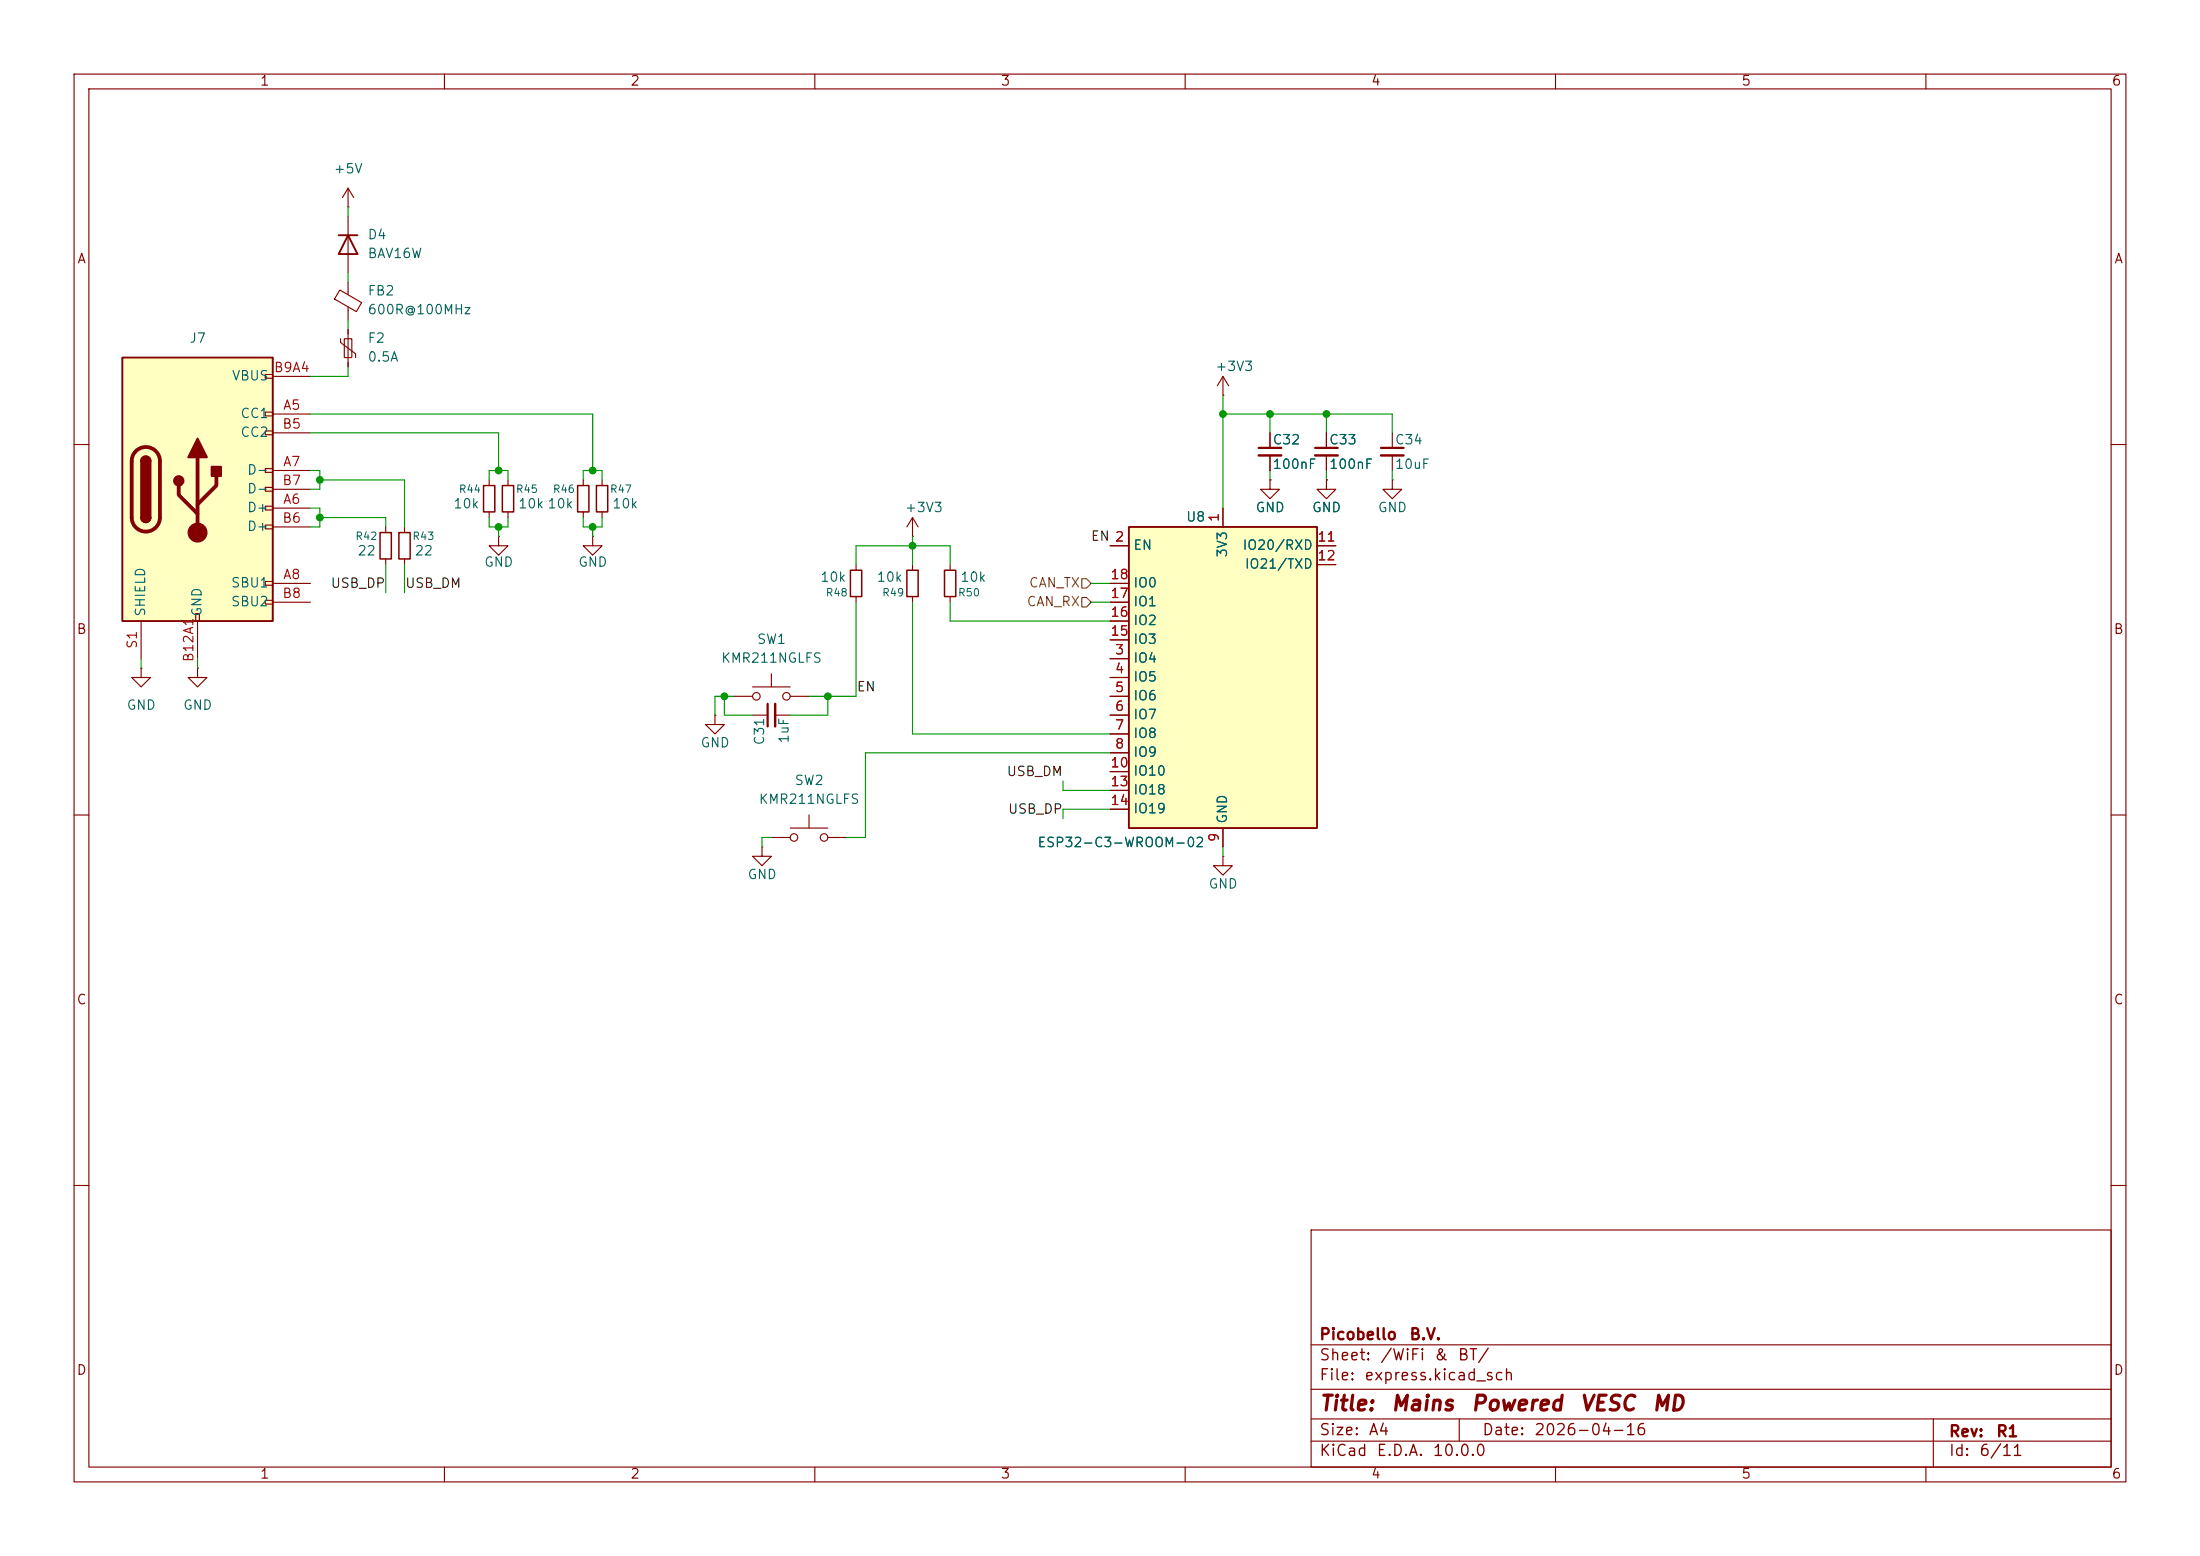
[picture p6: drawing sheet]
<svg xmlns="http://www.w3.org/2000/svg" width="297mm" height="210mm" viewBox="0 0 297 210" stroke-linecap="round" stroke-linejoin="round" font-family="sans-serif">
<g fill="none" stroke="#840000" stroke-width=".15">
<path d="M10 10h277v190h-277zM12 12h273v186h-273zM60 10v2M110 10v2M160 10v2M210 10v2M260 10v2M10 60h2M68.6 64.8v.7M68.6 69.1v.8M285 60h2M10 110h2"/>
<path d="M285 110h2M10 160h2M177 166h108v32h-108zM285 160h2M60 198v2M110 198v2M160 198v2M177 194.5h108M177 191.5h108M177 187.5h108M177 181.5h108M197 191.5v3"/>
<path d="M210 198v2M260 198v2M261 191.5v6.5"/>
</g>
<path d="M67.8 65.5h1.5v3.6h-1.5z" fill="none" stroke="#840000" stroke-width=".2"/>
<path d="M16.5 48.3h20.3v35.5h-20.3z" fill="#ffffc2"/>
<g fill="none" stroke="#840000" stroke-width=".15">
<path d="M47 27.9h.1M47 25.4l-.8 1.3M47 25.4l.8 1.3M47 25.4v2.5M47 29.2v7.6M35.8 50.5h1v.6h-1zM35.8 55.6h1v.5h-1zM35.8 58.2h1v.5h-1zM36.8 55.9h5.1M36.8 58.4h5.1M36.8 50.8h5.1M165.1 53.3h.1"/>
<path d="M165.1 50.8l-.8 1.3M165.1 50.8l.8 1.3M165.1 50.8v2.5M179.1 58.4v2.1M35.8 63.2h1v.6h-1zM35.8 65.8h1v.5h-1zM35.8 68.3h1v.5h-1zM35.8 70.9h1v.5h-1zM35.8 78.5h1v.5h-1zM36.8 68.6h5.1M36.8 63.5h5.1M36.8 78.7h5.1"/>
<path d="M36.8 71.1h5.1M36.8 66h5.1M52.1 71.1v.8M52.1 75.4v.8M54.6 71.1v.8M54.6 75.4v.8M66 64.8v.7M66 69.1v.8M67.3 72.4v1.3h1.3l-1.3 1.2-1.3-1.2h1.3M67.3 72.4h.1M78.7 64.8v.7M78.7 69.1v.8"/>
<path d="M80 72.4v1.3h1.3l-1.3 1.2-1.3-1.2h1.3M80 72.4h.1M81.3 64.8v.7M81.3 69.1v.8M115.6 76.2v.8M123.2 72.4h.1M123.2 69.9l-.8 1.2M123.2 69.9l.8 1.2M123.2 69.9v2.5M123.2 76.2v.8M128.3 76.2v.8M171.4 64.8v1.2h1.3l-1.3 1.3-1.2-1.3h1.2"/>
<path d="M171.4 64.8h.1M179.1 61.5v2M188 64.8v1.2h1.2l-1.2 1.3-1.3-1.3h1.3M188 64.8h.1M19 83.8v5.1M26.4 82.8h.5v1h-.5zM26.7 83.8v5.1M35.8 81h1v.5h-1zM36.8 81.3h5.1M96.5 96.5v1.3h1.3l-1.3 1.3-1.3-1.3h1.3M96.5 96.5h.1M99.1 94h2.5"/>
<path d="M101.6 96.5h2M101.6 92.7h5.1M104.1 90.9v1.8M104.6 96.5h2.1M106.7 94h2.5M115.6 80.5v.8M123.2 80.5v.8M128.3 80.5v.8M102.9 114.3v1.3h1.2l-1.2 1.2-1.3-1.2h1.3M102.9 114.3h.1M104.1 113h2.6M106.7 111.8h5.1"/>
<path d="M109.2 110v1.8M111.8 113h2.5M165.1 115.6v1.2h1.3l-1.3 1.3-1.3-1.3h1.3M165.1 115.6h.1"/>
<circle cx="102.1" cy="94" r=".51"/>
<circle cx="106.2" cy="94" r=".51"/>
<circle cx="107.2" cy="113" r=".51"/>
<circle cx="111.3" cy="113" r=".51"/>
</g>
<path d="M45.7 31.8h2.6M47 31.8l1.3 2.5h-2.6zM16.5 48.3h20.3v35.5h-20.3zM19 62.2a.64 .64 0 0 1 .7-.6 .64 .64 0 0 1 .6 .6M19 69.9a.64 .64 0 0 0 .7 .6 .64 .64 0 0 0 .6-.6" fill="none" stroke="#840000" stroke-width=".25"/>
<path d="M18.3 60.9a1.9 1.9 0 0 1 2.1-.4 1.9 1.9 0 0 1 1.2 1.7v7.7a1.91 1.91 0 0 1-1.9 1.8 1.91 1.91 0 0 1-1.9-1.8v-7.7a1.9 1.9 0 0 1 .5-1.3zM24.1 65.5v1.3l2.6 2.5M26.7 61.7v10.2M29.2 64.3v1.2l-2.5 2.6" fill="none" stroke="#840000" stroke-width=".51"/>
<g fill="#840000" stroke="#840000" stroke-width=".25">
<path d="M19 62.2h1.3v7.7h-1.3z"/>
<path d="M19.2 61.8a.64 .64 0 0 1 .7-.2 .64 .64 0 0 1 .4 .6h-1.3z"/>
<path d="M19 69.9h1.3a.64 .64 0 0 1-.6 .6 .64 .64 0 0 1-.7-.6z"/>
<path d="M26.7 59.2l1.2 2.5h-2.5z"/>
<path d="M28.6 63h1.2v1.3h-1.2z"/>
<circle cx="24.1" cy="64.9" r=".63"/>
</g>
<circle cx="26.7" cy="71.9" r="1.27" fill="#840000" stroke="#840000" stroke-width=".15"/>
<path d="M51.3 71.9h1.5v3.5h-1.5zM53.8 71.9h1.6v3.5h-1.6zM65.3 65.5h1.5v3.6h-1.5zM78 65.5h1.5v3.6h-1.5zM80.5 65.5h1.5v3.6h-1.5zM114.8 77h1.5v3.5h-1.5zM122.4 77h1.6v3.5h-1.6zM127.5 77h1.5v3.5h-1.5z" fill="none" stroke="#840000" stroke-width=".2"/>
<path d="M177.5 60.5h3.1M103.6 95v3" fill="none" stroke="#840000" stroke-width=".3"/>
<path d="M177.5 61.5h3.1M104.6 95v3" fill="none" stroke="#840000" stroke-width=".33"/>
<path d="M152.4 71.1h25.4v40.7h-25.4z" fill="#ffffc2"/>
<path d="M152.4 71.1h25.4v40.7h-25.4z" fill="none" stroke="#840000" stroke-width=".25"/>
<g fill="none" stroke="#840000" stroke-width=".15">
<path d="M45.9 39.1l2.9 1.7-.7 1.3-2.9-1.7zM47 38.1v1.7M46 45.7v.5l2 1.6v.5M46.5 45.7h1v2.6h-1zM47 41.4v1.8M47 44.5v5M171.4 58.4v2.1M179.1 58.4v2.1M188 58.4v2.1M149.9 73.7h2.5M149.9 78.7h2.5M165.1 68.6v2.5"/>
<path d="M171.4 64.8h.1M171.4 61.5v2M177.8 73.7h2.5M177.8 76.2h2.5M179.1 64.8v1.2h1.2l-1.2 1.3-1.3-1.3h1.3M179.1 64.8h.1M179.1 61.5v2M188 61.5v2M19 90.2v1.2h1.3l-1.3 1.3-1.2-1.3h1.2M19 90.2h.1M26.7 90.2v1.2h1.2l-1.2 1.3-1.3-1.3h1.3M26.7 90.2h.1"/>
<path d="M149.9 88.9h2.5M149.9 91.4h2.5M149.9 94h2.5M149.9 96.5h2.5M149.9 99.1h2.5M149.9 86.4h2.5M149.9 83.8h2.5M149.9 81.3h2.5M149.9 101.6h2.5M149.9 104.1h2.5M149.9 106.7h2.5M149.9 109.2h2.5"/>
<path d="M165.1 111.8v2.5"/>
</g>
<path d="M169.9 60.5h3.1M186.4 60.5h3.1" fill="none" stroke="#840000" stroke-width=".3"/>
<path d="M169.9 61.5h3.1M186.4 61.5h3.1" fill="none" stroke="#840000" stroke-width=".33"/>
<path d="M146 78.1h.7l.6 .6-.6 .7h-.7zM146 80.6h.7l.6 .7-.6 .6h-.7z" fill="none" stroke="#725600" stroke-width=".15"/>
<g fill="none" stroke="#009600" stroke-width=".15">
<path d="M47 27.9v1.3M47 36.8v1.3M41.9 55.9h38.1v7.6M41.9 58.4h25.4v5.1M47 43.2v1.3M47 49.5v1.3h-5.1M165.1 55.9h22.9v2.5M165.1 53.3v15.3M171.4 55.9v2.5M179.1 55.9v2.5M41.9 63.5h1.3v2.5h-1.3M41.9 68.6h1.3v2.5h-1.3"/>
<path d="M43.2 64.8h11.4v6.3M43.2 69.9h8.9v1.2M52.1 76.2v3.8M54.6 76.2v3.8M66 64.8v-1.3h2.6v1.3M66 69.9v1.2h2.6v-1.2M67.3 71.1v1.3M78.7 64.8v-1.3h2.6v1.3M78.7 69.9v1.2h2.6v-1.2M80 71.1v1.3M115.6 76.2v-2.5h12.7v2.5M123.2 72.4v3.8"/>
<path d="M147.3 78.7h2.6M171.4 63.5v1.3M179.1 63.5v1.3M188 63.5v1.3M19 88.9v1.3M26.7 88.9v1.3M97.8 94v2.5h3.8M99.1 94h-2.6v2.5M111.8 94v2.5h-5.1M115.6 81.3v12.7h-6.4M123.2 81.3v17.8h26.7M128.3 81.3v2.5h21.6"/>
<path d="M147.3 81.3h2.6M104.1 113h-1.2v1.3M143.5 105.4v1.3h6.4M149.9 109.2h-6.4v1.3M149.9 101.6h-33.1v11.4h-2.5M165.1 114.3v1.3"/>
</g>
<g fill="#009600" stroke="#009600" stroke-width=".14">
<circle cx="67.3" cy="71.1" r=".46"/>
<circle cx="43.2" cy="64.8" r=".46"/>
<circle cx="43.2" cy="69.9" r=".46"/>
<circle cx="111.8" cy="94" r=".46"/>
<circle cx="97.8" cy="94" r=".46"/>
<circle cx="67.3" cy="63.5" r=".46"/>
<circle cx="80" cy="71.1" r=".46"/>
<circle cx="80" cy="63.5" r=".46"/>
<circle cx="165.1" cy="55.9" r=".46"/>
<circle cx="123.2" cy="73.7" r=".46"/>
<circle cx="171.4" cy="55.9" r=".46"/>
<circle cx="179.1" cy="55.9" r=".46"/>
</g>
<g font-size="2" fill="#840000">
<text x="178" y="190.9">Title:</text>
<text x="187.7" y="190.9">Mains</text>
<text x="198.5" y="190.9">Powered</text>
<text x="213.2" y="190.9">VESC</text>
<text x="222.9" y="190.9">MD</text>
</g>
<g font-size="1.5" fill="#840000">
<text x="178" y="184">Sheet:</text>
<text x="178" y="181.2">Picobello</text>
<text x="186.2" y="184">/WiFi</text>
<text x="190.2" y="181.2">B.V.</text>
<text x="193.5" y="184">&amp;</text>
<text x="196.7" y="184">BT/</text>
<text x="178" y="186.7">File:</text>
<text x="184.1" y="186.7">express.kicad_sch</text>
<text x="178" y="196.9">KiCad</text>
<text x="178" y="194.1">Size:</text>
<text x="184.7" y="194.1">A4</text>
<text x="185.7" y="196.9">E.D.A.</text>
<text x="193.3" y="196.9">10.0.0</text>
<text x="200" y="194.1">Date:</text>
<text x="207" y="194.1">2026-04-16</text>
<text x="263" y="194.3">Rev:</text>
<text x="263" y="196.9">Id:</text>
<text x="267.1" y="196.9">6/11</text>
<text x="269.4" y="194.3">R1</text>
</g>
<g font-size="1.3" fill="#840000">
<text x="35" y="11.9">1</text>
<text x="85" y="11.9">2</text>
<text x="135" y="11.9">3</text>
<text x="185" y="11.9">4</text>
<text x="235" y="11.9">5</text>
<text x="285" y="11.9">6</text>
<text x="10.3" y="35.9">A</text>
<text x="285.3" y="35.9">A</text>
<text x="10.3" y="85.9">B</text>
<text x="285.3" y="85.9">B</text>
<text x="10.3" y="135.9">C</text>
<text x="285.3" y="135.9">C</text>
<text x="10.3" y="185.9">D</text>
<text x="285.3" y="185.9">D</text>
<text x="35" y="199.9">1</text>
<text x="85" y="199.9">2</text>
<text x="135" y="199.9">3</text>
<text x="185" y="199.9">4</text>
<text x="235" y="199.9">5</text>
<text x="285" y="199.9">6</text>
</g>
<g font-size="1.3" fill="#006464">
<text x="45" y="23.7">+5V</text>
<text x="49.5" y="32.6">D4</text>
<text x="49.5" y="35.2">BAV16W</text>
<text x="49.5" y="40.2">FB2</text>
<text x="25.5" y="46.6">J7</text>
<text x="49.5" y="46.6">F2</text>
<text x="49.5" y="42.7">600R@100MHz</text>
<text x="31.2" y="51.7">VBUS</text>
<text x="49.5" y="49.1">0.5A</text>
<text x="164" y="50.4">+3V3</text>
<text x="32.4" y="56.7">CC1</text>
<text x="32.4" y="59.3">CC2</text>
<text x="33.3" y="64.4">D-</text>
<text x="171.7" y="63.6">100nF</text>
<text x="171.7" y="60.3">C32</text>
<text x="179.3" y="63.6">100nF</text>
<text x="179.3" y="60.3">C33</text>
<text x="188.2" y="60.3">C34</text>
<text x="188.2" y="63.6">10uF</text>
<text x="33.3" y="69.4">D+</text>
<text x="33.3" y="72">D+</text>
<text x="33.3" y="66.9">D-</text>
<text x="61.1" y="68.9">10k</text>
<text x="69.9" y="68.9">10k 10k</text>
<text x="82.6" y="68.9">10k</text>
<text x="122.1" y="69.4">+3V3</text>
<text x="160" y="70.7">U8</text>
<text x="169.4" y="69.4">GND</text>
<text x="177" y="69.4">GND</text>
<text x="185.9" y="69.4">GND</text>
<text x="48.2" y="75.3">22</text>
<text x="55.9" y="75.3">22</text>
<text x="65.3" y="76.8">GND</text>
<text x="78" y="76.8">GND</text>
<text x="152.9" y="74.5">EN</text>
<text x="166" y="75.3" transform="rotate(-90 166 75.3)">3V3</text>
<text x="167.7" y="74.5">IO20/RXD</text>
<text x="168" y="77.1">IO21/TXD</text>
<text x="19.9" y="83.3" transform="rotate(-90 19.9 83.3)">SHIELD</text>
<text x="27.5" y="83.3" transform="rotate(-90 27.5 83.3)">GND</text>
<text x="31.1" y="79.6">SBU1</text>
<text x="31.1" y="82.1">SBU2</text>
<text x="110.6" y="78.8">10k</text>
<text x="118.3" y="78.8">10k</text>
<text x="129.5" y="78.8">10k</text>
<text x="152.9" y="82.1">IO1</text>
<text x="152.9" y="79.6">IO0</text>
<text x="97.3" y="89.8">KMR211NGLFS</text>
<text x="102.1" y="87.2">SW1</text>
<text x="152.9" y="89.8">IO4</text>
<text x="152.9" y="87.2">IO3</text>
<text x="152.9" y="84.7">IO2</text>
<text x="152.9" y="92.3">IO5</text>
<text x="152.9" y="94.8">IO6</text>
<text x="17" y="96.1">GND</text>
<text x="24.6" y="96.1">GND</text>
<text x="94.5" y="101.2">GND</text>
<text x="103.5" y="100.7" transform="rotate(-90 103.5 100.7)">C31</text>
<text x="106.8" y="100.4" transform="rotate(-90 106.8 100.4)">1uF</text>
<text x="152.9" y="97.4">IO7</text>
<text x="152.9" y="99.9">IO8</text>
<text x="107.2" y="106.3">SW2</text>
<text x="152.9" y="102.5">IO9</text>
<text x="152.9" y="105">IO10</text>
<text x="152.9" y="107.5">IO18</text>
<text x="102.3" y="108.8">KMR211NGLFS</text>
<text x="152.9" y="110.1">IO19</text>
<text x="166" y="111.3" transform="rotate(-90 166 111.3)">GND</text>
<text x="100.8" y="119">GND</text>
<text x="140" y="114.7">ESP32-C3-WROOM-02</text>
<text x="163.1" y="120.2">GND</text>
</g>
<g font-size="1.3" fill="#a90000">
<text x="36.9" y="50.5">B9A4</text>
<text x="38" y="58.2">B5</text>
<text x="38.1" y="55.6">A5</text>
<text x="38" y="65.8">B7</text>
<text x="38.1" y="63.2">A7</text>
<text x="38" y="70.9">B6</text>
<text x="38.1" y="68.3">A6</text>
<text x="164.8" y="70.6" transform="rotate(-90 164.8 70.6)">1</text>
<text x="150.4" y="73.4">2</text>
<text x="177.8" y="73.4">11</text>
<text x="177.8" y="75.9">12</text>
<text x="38" y="81">B8</text>
<text x="38.1" y="78.5">A8</text>
<text x="149.8" y="83.6">16</text>
<text x="149.8" y="81">17</text>
<text x="149.8" y="78.5">18</text>
<text x="18.8" y="87.7" transform="rotate(-90 18.8 87.7)">S1</text>
<text x="26.4" y="89.5" transform="rotate(-90 26.4 89.5)">B12A1</text>
<text x="149.8" y="86.1">15</text>
<text x="150.4" y="88.6">3</text>
<text x="150.4" y="91.2">4</text>
<text x="150.4" y="93.7">5</text>
<text x="150.4" y="96.3">6</text>
<text x="150.4" y="98.8">7</text>
<text x="150.4" y="101.3">8</text>
<text x="149.8" y="103.9">10</text>
<text x="149.8" y="106.4">13</text>
<text x="149.8" y="109">14</text>
<text x="164.8" y="113.7" transform="rotate(-90 164.8 113.7)">9</text>
</g>
<g font-size="1.3" fill="#0f0f0f">
<text x="147.2" y="73.3">EN 2</text>
<text x="44.5" y="79.7">USB_DP</text>
<text x="54.6" y="79.7">USB_DM</text>
<text x="115.6" y="93.6">EN</text>
<text x="135.8" y="105.1">USB_DM</text>
<text x="136" y="110.1">USB_DP</text>
</g>
<g font-size="1.3" fill="#725600">
<text x="138.5" y="82.1">CAN_RX</text>
<text x="138.8" y="79.6">CAN_TX</text>
</g>
<g font-size="1" fill="#006464">
<text x="61.9" y="66.8">R44</text>
<text x="69.6" y="66.8">R45</text>
<text x="74.6" y="66.8">R46</text>
<text x="82.3" y="66.8">R47</text>
<text x="47.9" y="73.1">R42</text>
<text x="55.6" y="73.1">R43</text>
<text x="111.4" y="80.7">R48</text>
<text x="119" y="80.7">R49</text>
<text x="129.2" y="80.7">R50</text>
</g>
</svg>
